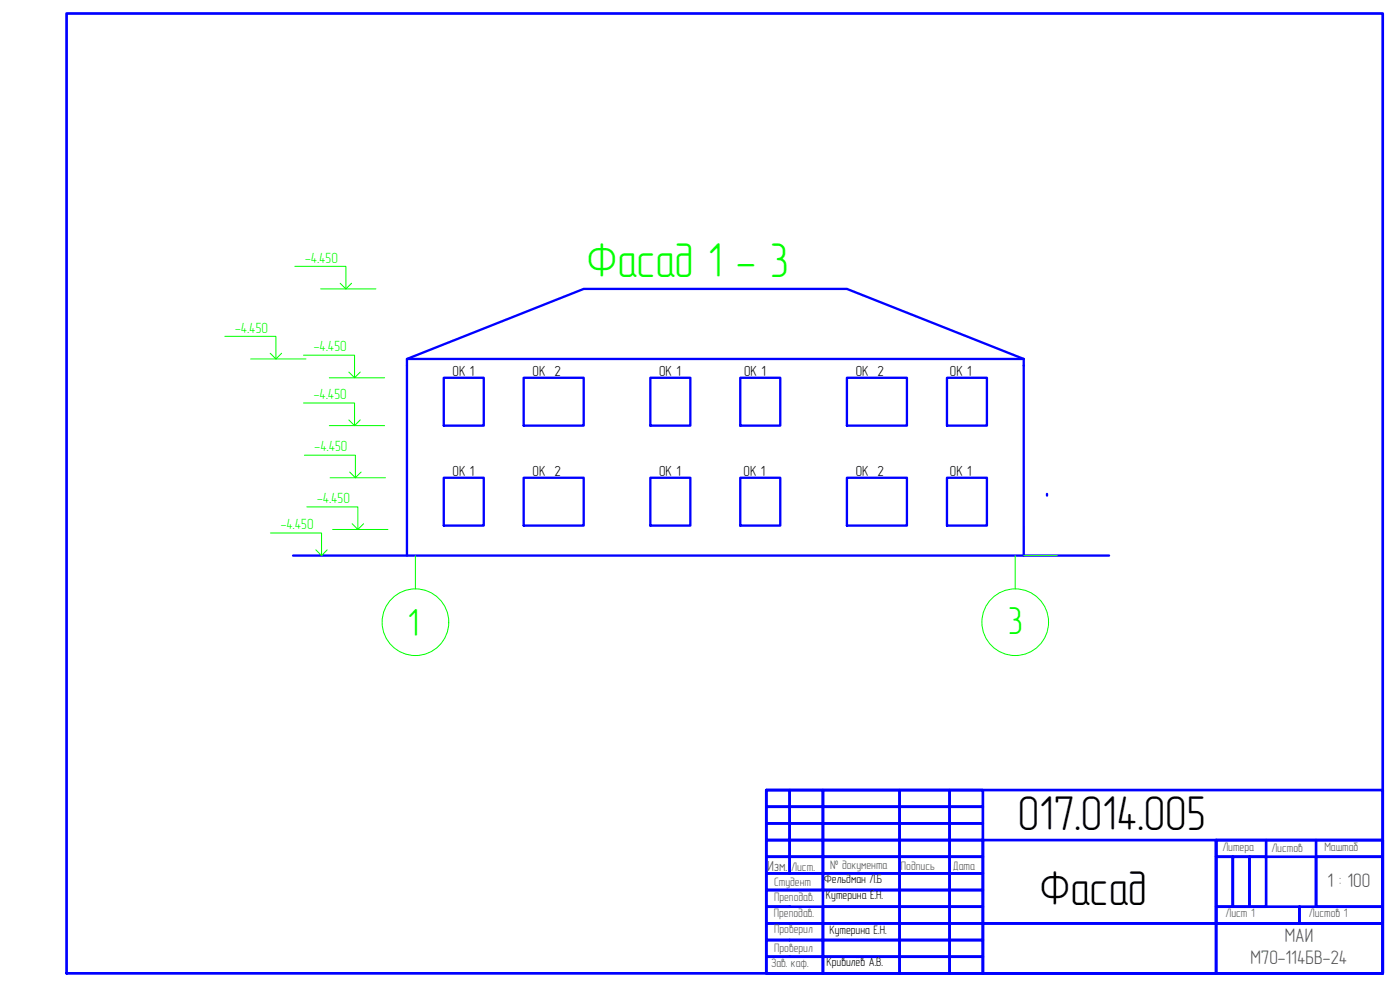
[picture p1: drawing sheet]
<svg xmlns="http://www.w3.org/2000/svg" width="420mm" height="297mm" viewBox="0 0 420 297" stroke-linecap="round" stroke-linejoin="round" font-family="sans-serif">
<g fill="none" stroke="#00f" stroke-width=".7">
<path d="M122.1 107.7h185.1M133.2 113.4h12v14.3h-12zM157.2 113.4h18v14.3h-18zM195.2 113.4h12v14.3h-12zM222.2 113.4h12v14.3h-12zM254.2 113.4h18v14.3h-18zM284.2 113.4h12v14.3h-12zM307.2 107.7l-53-21h-79l-53.1 21v59M307.2 107.7v59M133.2 143.3h12v14.4h-12zM157.2 143.3h18v14.4h-18zM195.2 143.3h12v14.4h-12z"/>
<path d="M222.2 143.3h12v14.4h-12zM254.2 143.3h18v14.4h-18zM284.2 143.3h12v14.4h-12zM314.2 148.2v.5M87.9 166.7h244.9"/>
</g>
<path d="M122.1 118.5v8.6M307.2 158.1v8.6h10" fill="none" stroke="#00dd37" stroke-width=".3"/>
<g fill="none" stroke="#0f0" stroke-width=".3">
<path d="M133.2 127.7h12M133.2 157.7h12M124.7 166.7v10M304.7 166.7v10"/>
<circle cx="124.7" cy="186.7" r="10"/>
<circle cx="304.7" cy="186.7" r="10"/>
</g>
<g fill="none" stroke="#0f0" stroke-width=".3">
<path d="M88.5 79.9h15.3v6.8M96.2 86.7h16.6M102.1 85l1.7 1.7 1.7-1.7M67.5 100.9h15.3v6.8M75.2 107.7h16.6M81.1 106l1.7 1.7 1.7-1.7M91.1 106.6h15.3v6.8M98.8 113.4h16.6M104.7 111.6l1.7 1.8 1.7-1.8M91.1 120.9h15.3v6.8M91.3 136.6h15.4v6.7M98.8 127.7h16.6"/>
<path d="M104.7 126l1.7 1.7 1.7-1.7M81.2 159.9h15.3v6.8M92.1 152.1h15.3v6.8M99.1 143.3h16.6M99.8 158.9h16.6M104.9 141.6l1.8 1.7 1.7-1.7M105.7 157.1l1.7 1.8 1.7-1.8M94.8 165l1.7 1.7 1.7-1.7"/>
</g>
<g fill="none" stroke="#00f" stroke-width=".8">
<path d="M230 237.1h185v54.9h-185zM230 237.1h7v4.9h-7zM237 237.1h10v4.9h-10zM247 237.1h23v4.9h-23zM270 237.1h15v4.9h-15zM285 237.1h10v4.9h-10zM230 242h7v5h-7zM230 247h7v5.1h-7zM230 252.1h7v5h-7zM230 257.1h7v5h-7zM237 242h10v5h-10zM237 247h10v5.1h-10z"/>
<path d="M237 252.1h10v5h-10zM237 257.1h10v5h-10zM247 242h23v5h-23zM247 247h23v5.1h-23zM247 252.1h23v5h-23zM247 257.1h23v5h-23zM270 242h15v5h-15zM270 247h15v5.1h-15zM270 252.1h15v5h-15zM270 257.1h15v5h-15zM285 242h10v5h-10zM285 247h10v5.1h-10z"/>
<path d="M285 252.1h10v5h-10zM285 257.1h10v5h-10zM295 252.1h70v39.9h50v-14.9h-120zM365 252.1h50v25h-50zM365 252.1h50v5h-50zM365 257.1h5v14.9h-5zM370 257.1h5v14.9h-5zM375 257.1h5v14.9h-5zM380 252.1v5M395 257.1h20v14.9h-20zM395 252.1v19.9M230 262.1h17v4.9h-17z"/>
<path d="M230 272h17v5.1h-17zM230 277.1h17v5h-17zM247 262.1h23v4.9h-23zM247 267h-17v5h7M247 267h23v5h-23zM247 272h23v5.1h-23zM247 277.1h23v5h-23zM270 262.1h15v4.9h-15zM270 267h15v5h-15zM270 272h15v5.1h-15zM270 277.1h15v5h-15zM285 262.1h10v4.9h-10z"/>
<path d="M285 267h10v5h-10zM285 272h10v5.1h-10zM285 277.1h10v5h-10zM295 277.1h70v14.9h-70zM365 272h25v5.1h-25zM390 272h25v5.1h-25zM230 282.1h17v4.9h-17zM230 287h17v5h-17zM247 282.1h23v4.9h-23zM247 287h23v5h-23zM270 282.1h15v4.9h-15zM270 287h15v5h-15z"/>
<path d="M285 282.1h10v4.9h-10zM285 287h10v5h-10z"/>
</g>
<path d="M20 4h395v288h-395z" fill="none" stroke="#00f" stroke-width=".8"/>
<text font-size="14.6" fill="#0f0" x="176" y="83">Фасад 1 - 3</text>
<g font-size="14.6">
<text x="305.4" y="249">017.014.005</text>
<text x="312" y="271.6">Фасад</text>
</g>
<g font-size="11.7" fill="#0f0">
<text x="122.3" y="190.9">1</text>
<text x="302.5" y="190.2">3</text>
</g>
<g font-size="5.9" fill="#545454">
<text x="398.4" y="266.1">1 : 100</text>
<text x="385.6" y="282.5">МАИ</text>
<text x="375.3" y="289.2">М7О-114БВ-24</text>
</g>
<g font-size="4.4" fill="#0f0">
<text x="91.6" y="78.8">-4.450</text>
<text x="70.6" y="99.8">-4.450</text>
<text x="94.2" y="105.4">-4.450</text>
<text x="94.2" y="119.8">-4.450</text>
<text x="94.4" y="135.5">-4.450</text>
<text x="95.2" y="151">-4.450</text>
<text x="84.3" y="158.8">-4.450</text>
</g>
<g font-size="4.4">
<text x="135.8" y="112.9">ОК 1</text>
<text x="159.9" y="112.9">ОК 2</text>
<text x="197.8" y="112.9">ОК 1</text>
<text x="223.4" y="112.8">ОК 1</text>
<text x="256.8" y="112.9">ОК 2</text>
<text x="285.1" y="112.9">ОК 1</text>
<text x="135.8" y="142.9">ОК 1</text>
<text x="159.9" y="142.9">ОК 2</text>
<text x="197.8" y="142.9">ОК 1</text>
<text x="223.2" y="142.8">ОК 1</text>
<text x="256.8" y="142.9">ОК 2</text>
<text x="285.1" y="142.9">ОК 1</text>
</g>
<text font-size="4.4" fill="#545454" x="230.3" y="261.3">Изм.</text>
<g font-size="3.7" fill="#545454">
<text x="366.8" y="255.5">Литера</text>
<text x="381.6" y="255.8">Листов</text>
<text x="397.5" y="255.4">Маштаб</text>
<text x="237.5" y="261.4">Лист.</text>
<text x="249.1" y="260.7">№ документа</text>
<text x="270.4" y="260.9">Подпись</text>
<text x="285.9" y="260.9">Дата</text>
<text x="232.3" y="265.8">Студент</text>
<text x="232.2" y="275.3">Преподав.</text>
<text x="232.3" y="270.4">Преподав.</text>
<text x="367.8" y="275">Лист 1</text>
<text x="392.8" y="275">Листов 1</text>
<text x="232.3" y="280">Проверил</text>
<text x="232.3" y="285.7">Проверил</text>
<text x="231.4" y="290.3">Зав. каф.</text>
</g>
<g font-size="3.7">
<text x="247.4" y="265">Фельдман Л.Б</text>
<text x="247.9" y="269.7">Кутерина Е.Н.</text>
<text x="248.9" y="280.1">Кутерина Е.Н.</text>
<text x="248" y="290">Кривилёв А.В.</text>
</g>
</svg>
